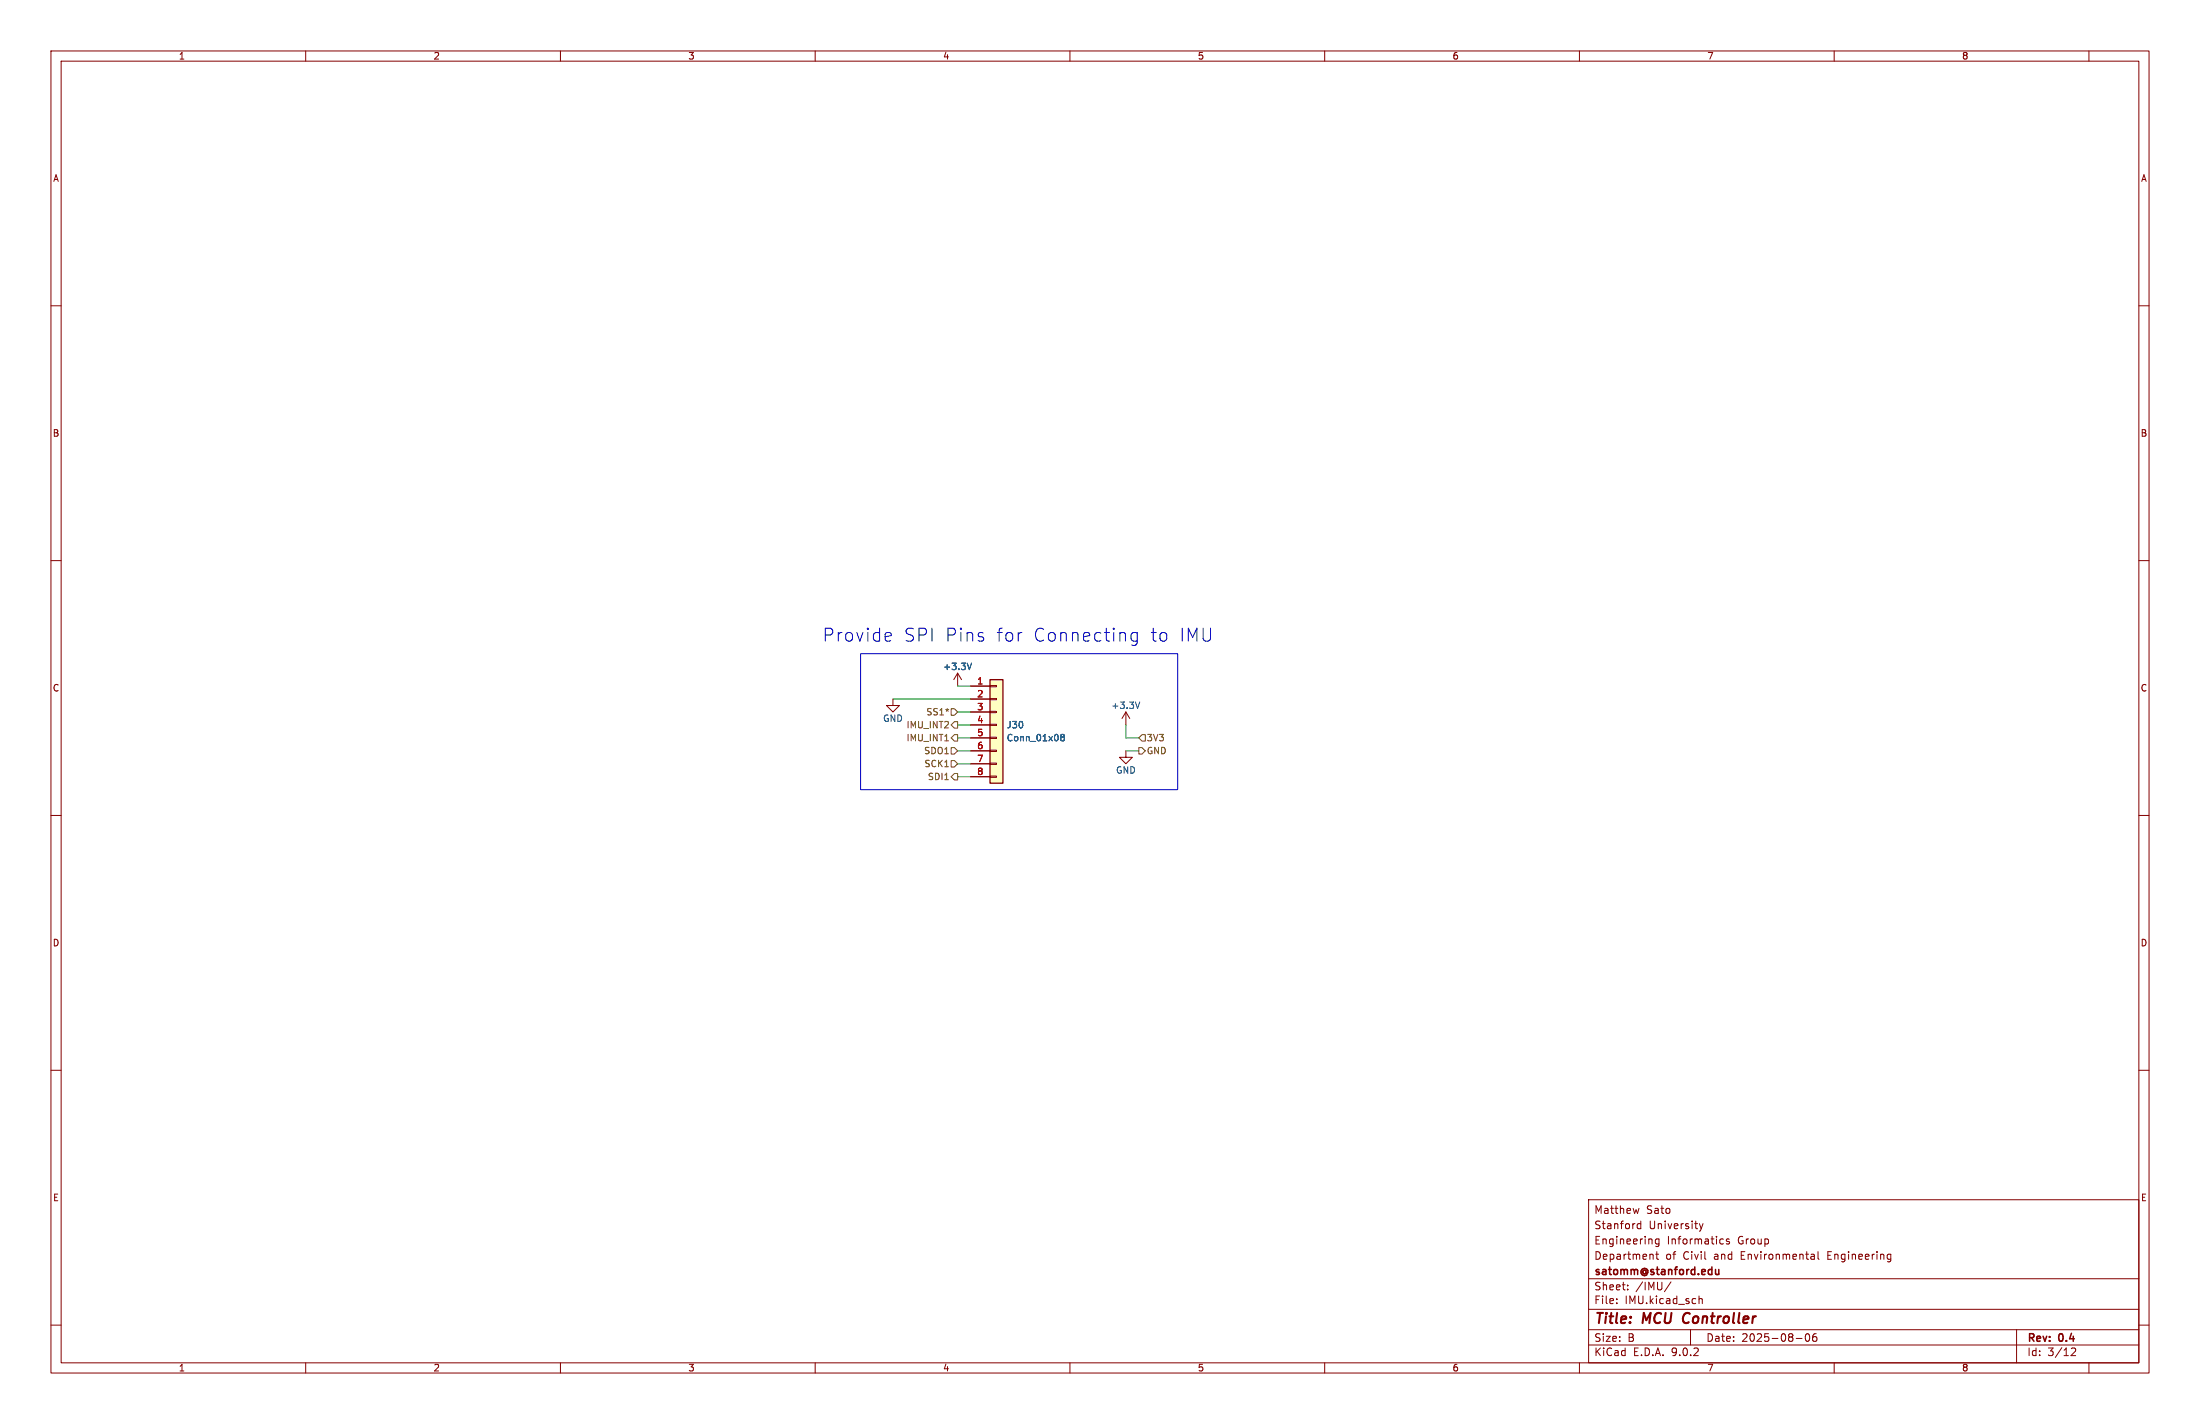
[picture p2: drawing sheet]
<svg xmlns="http://www.w3.org/2000/svg" width="432mm" height="279mm" viewBox="0 0 432 279" stroke-linecap="round" stroke-linejoin="round" font-family="sans-serif">
<g fill="none" stroke="#840000" stroke-width=".2">
<path d="M10 10h411.8v259.4h-411.8zM12 12h407.8v255.4h-407.8zM60 10v2M110 10v2M160 10v2M210 10v2M260 10v2M310 10v2M360 10v2M410 10v2M10 60h2M419.8 60h2"/>
<path d="M10 110h2M419.8 110h2M175.3 137.2v1.2h1.2l-1.2 1.3-1.3-1.3h1.3M188 132.1l-.8 1.3M188 132.1l.7 1.3M188 132.1v2.5M221 139.7l-.8 1.3M221 139.7l.7 1.3M221 139.7v2.5M10 160h2M221 147.3v1.3h1.2l-1.2 1.3-1.3-1.3h1.3M419.8 160h2"/>
<path d="M10 210h2M419.8 210h2M311.8 235.4h108v32h-108zM321.7 237.1l-.3 1-.3-.7M322 239.6v1.5M10 260h2M311.8 256.9h108M311.8 250.9h108M317.3 255.6v.2M317.3 254.9v.1M319.5 252.9v.2M319.5 252.2v.1"/>
<path d="M322 240.2l-.4-.1-.3 .3 .2 .6h.5M324.4 246.2l.1 .9M325 246.1h.5M325.2 245.6v1.3l.3 .2M325.6 243.1v1.2l-.3 .3-.3-.1M325.6 243.2l-.4-.1-.3 .3 .1 .6h.6M328 251.5l-1.3 1.9M333.5 254.3v1.5M333.5 254.9l.2-.1 .3 .1 .1 .9M333.5 240.1l.4 1M333.9 241.1l-.4 .5M334.3 240.1l-.4 1"/>
<path d="M337.8 243.1l.5 .1M338.3 244l-.5 .1M339.4 243.2l-.4-.1-.2 .2 .1 .2 .5 .2v.3h-.6M355.6 246.1h.3l.2 .2v.8M356.1 247l-.5 .1M356.1 246.4l-.5 .1M356.8 245.6v1.3l.2 .2M370.7 246.1l.4 .1M371.1 247l-.4 .1M371.1 246.1v1.2l-.3 .3M419.8 260h2M60 267.4v2"/>
<path d="M110 267.4v2M160 267.4v2M210 267.4v2M260 267.4v2M310 267.4v2M311.8 263.9h108M311.8 260.9h108M331.8 260.9v3M352.5 262.6h1.2M354.5 261.8l.2-.1a.8 .8 0 0 1 .5 .7 .8 .8 0 0 1-.5 .8l-.2-.2-.2-.4zM356.5 261.7a.59 .59 0 0 0-.7 .6v.6l.1 .2 .4 .1 .2-.2 .1-.5-.1-.2h-.5l-.2 .2M360 267.4v2"/>
<path d="M395.8 260.9v6.5M406.5 264.6l.6-.1 .2 .1 .1 .3-.9 1.1h.9M410 267.4v2"/>
</g>
<path d="M330.6 257.9l-.1 .2a1.23 1.23 0 0 0 .1 1.4" fill="none" stroke="#840000" stroke-width=".4"/>
<path d="M336.7 249.1l.1 .9 .3 .1 .3-.2M337.4 249.1v1" fill="none" stroke="#840000" stroke-width=".3"/>
<path d="M190.7 130.1l-.4 1.3M223.7 137.7l-.4 1.3" fill="none" stroke="#006464" stroke-width=".2"/>
<path d="M194.3 133.4h2.5v20.3h-2.5z" fill="#ffffc2"/>
<path d="M194.3 133.4h2.5v20.3h-2.5z" fill="none" stroke="#840000" stroke-width=".25"/>
<g fill="none" stroke="#840000" stroke-width=".2">
<path d="M190.5 134.6h3.8M190.5 137.2h3.8M190.5 139.7h3.8M194.3 134.5h1.3v.2h-1.3zM194.3 137h1.3v.3h-1.3zM194.3 139.6h1.3v.2h-1.3zM190.5 142.2h3.8M190.5 144.8h3.8M190.5 147.3h3.8M190.5 149.9h3.8M190.5 152.4h3.8M194.3 142.1h1.3v.3h-1.3z"/>
<path d="M194.3 144.7h1.3v.2h-1.3zM194.3 147.2h1.3v.2h-1.3zM194.3 149.7h1.3v.3h-1.3zM194.3 152.3h1.3v.2h-1.3z"/>
</g>
<path d="M190.7 130.1l-.4 1.3M208.4 144.6l-.2-.2 .2-.3h.3l.2 .2-.2 .3M208.4 144.6l-.2 .3v.3l.2 .2 .4-.1 .1-.2v-.2l-.2-.3M208.4 144.6h.3" fill="none" stroke="#006464" stroke-width=".2"/>
<path d="M186.7 139.1h.6l.7 .6-.7 .6h-.6zM186.7 146.7h.6l.7 .6-.7 .7h-.6zM186.7 149.2h.6l.7 .7-.7 .6h-.6zM187.3 141.6h.7v1.3h-.7l-.6-.7zM187.3 144.1h.7v1.3h-.7l-.6-.6zM187.3 151.8h.7v1.2h-.7l-.6-.6zM223.5 146.7h.7l.6 .6-.6 .7h-.7zM224.2 144.1h.6v1.3h-.6l-.7-.6z" fill="none" stroke="#725600" stroke-width=".2"/>
<path d="M175.3 137.2h15.2M188 134.6h2.5M188 139.7h2.5M188 142.2h2.5M188 149.9h2.5M188 152.4h2.5M188 147.3h2.5M188 144.8h2.5M221 147.3h2.5M221 142.2v2.6h2.5" fill="none" stroke="#009600" stroke-width=".2"/>
<path d="M168.9 128.3h62.2v26.6h-62.2zM174.1 124.1l.7 .1 .1 .5-1.2 .2M174.8 125.7l-.7 .1M223.2 124.2l-.7-.1-.5 .5v.7l.2 .4 .3 .1 .7-.1M223.2 124.1v2.1a.69 .69 0 0 1-1.1 .3" fill="none" stroke="#0000c2" stroke-width=".2"/>
<g font-size="3.5" fill="#0000c2">
<text x="161.3" y="126.1">Provide</text>
<text x="177.2" y="126.1">SPI Pins</text>
<text x="195.2" y="126.1">for</text>
<text x="202.5" y="126.1">Connecting</text>
<text x="225.4" y="126.1">to</text>
<text x="231" y="126.1">IMU</text>
</g>
<g font-size="2.8" fill="#840000">
<text x="312.8" y="260.3">Title:</text>
<text x="322.5" y="260.3">MCU</text>
<text x="331.2" y="260.3">Controller</text>
</g>
<g font-size="2.1" fill="#840000">
<text x="312.8" y="238.4">Matthew</text>
<text x="323.1" y="238.4">Sato</text>
<text x="312.8" y="244.4">Engineering</text>
<text x="312.8" y="241.4">Stanford</text>
<text x="323.6" y="241.4">University</text>
<text x="327.2" y="244.4">Informatics</text>
<text x="341.1" y="244.4">Group</text>
<text x="312.8" y="250.6">satomm@stanford.edu</text>
<text x="312.8" y="247.4">Department</text>
<text x="326.9" y="247.4">of</text>
<text x="330.4" y="247.4">Civil</text>
<text x="336.6" y="247.4">and</text>
<text x="341.9" y="247.4">Environmental</text>
<text x="359.1" y="247.4">Engineering</text>
<text x="312.8" y="256.1">File:</text>
<text x="312.8" y="253.4">Sheet:</text>
<text x="318.9" y="256.1">IMU.kicad_sch</text>
<text x="321" y="253.4">/IMU/</text>
<text x="312.8" y="263.5">Size:</text>
<text x="319.5" y="263.5">B</text>
<text x="334.8" y="263.5">Date:</text>
<text x="341.8" y="263.5">2025-08-06</text>
<text x="397.8" y="263.7">Rev:</text>
<text x="404.2" y="263.7">0.4</text>
<text x="312.8" y="266.3">KiCad</text>
<text x="320.5" y="266.3">E.D.A.</text>
<text x="328.1" y="266.3">9.0.2</text>
<text x="397.8" y="266.3">Id:</text>
<text x="401.9" y="266.3">3/12</text>
</g>
<g font-size="1.8" fill="#840000">
<text x="35" y="11.9">1</text>
<text x="85" y="11.9">2</text>
<text x="135" y="11.9">3</text>
<text x="185" y="11.9">4</text>
<text x="235" y="11.9">5</text>
<text x="285" y="11.9">6</text>
<text x="335" y="11.9">7</text>
<text x="385" y="11.9">8</text>
<text x="10.3" y="35.9">A</text>
<text x="420.1" y="35.9">A</text>
<text x="10.3" y="85.9">B</text>
<text x="420.1" y="85.9">B</text>
<text x="10.3" y="135.9">C</text>
<text x="420.1" y="135.9">C</text>
<text x="10.3" y="185.9">D</text>
<text x="420.1" y="185.9">D</text>
<text x="10.3" y="235.9">E</text>
<text x="420.1" y="235.9">E</text>
<text x="35" y="269.3">1</text>
<text x="85" y="269.3">2</text>
<text x="135" y="269.3">3</text>
<text x="185" y="269.3">4</text>
<text x="235" y="269.3">5</text>
<text x="285" y="269.3">6</text>
<text x="335" y="269.3">7</text>
<text x="385" y="269.3">8</text>
</g>
<g font-size="1.8" fill="#006464">
<text x="185" y="131.7">+3.3V</text>
<text x="173.2" y="141.8">GND</text>
<text x="197.5" y="143.1">J30</text>
<text x="218" y="139.3">+3.3V</text>
<text x="197.5" y="145.6">Conn_01x08</text>
<text x="218.9" y="152">GND</text>
</g>
<g font-size="1.8" fill="#a90000">
<text x="191.7" y="134.4">1</text>
<text x="191.7" y="136.9">2</text>
<text x="191.7" y="139.4">3</text>
<text x="191.7" y="142">4</text>
<text x="191.7" y="144.5">5</text>
<text x="191.7" y="147.1">6</text>
<text x="191.7" y="149.6">7</text>
<text x="191.7" y="152.1">8</text>
</g>
<g font-size="1.8" fill="#725600">
<text x="177.8" y="143.1">IMU_INT2</text>
<text x="181.7" y="140.6">SS1*</text>
<text x="177.8" y="145.6">IMU_INT1</text>
<text x="181.3" y="148.2">SDO1</text>
<text x="225" y="148.2">GND</text>
<text x="225" y="145.6">3V3</text>
<text x="181.3" y="150.7">SCK1</text>
<text x="182" y="153.3">SDI1</text>
</g>
</svg>
